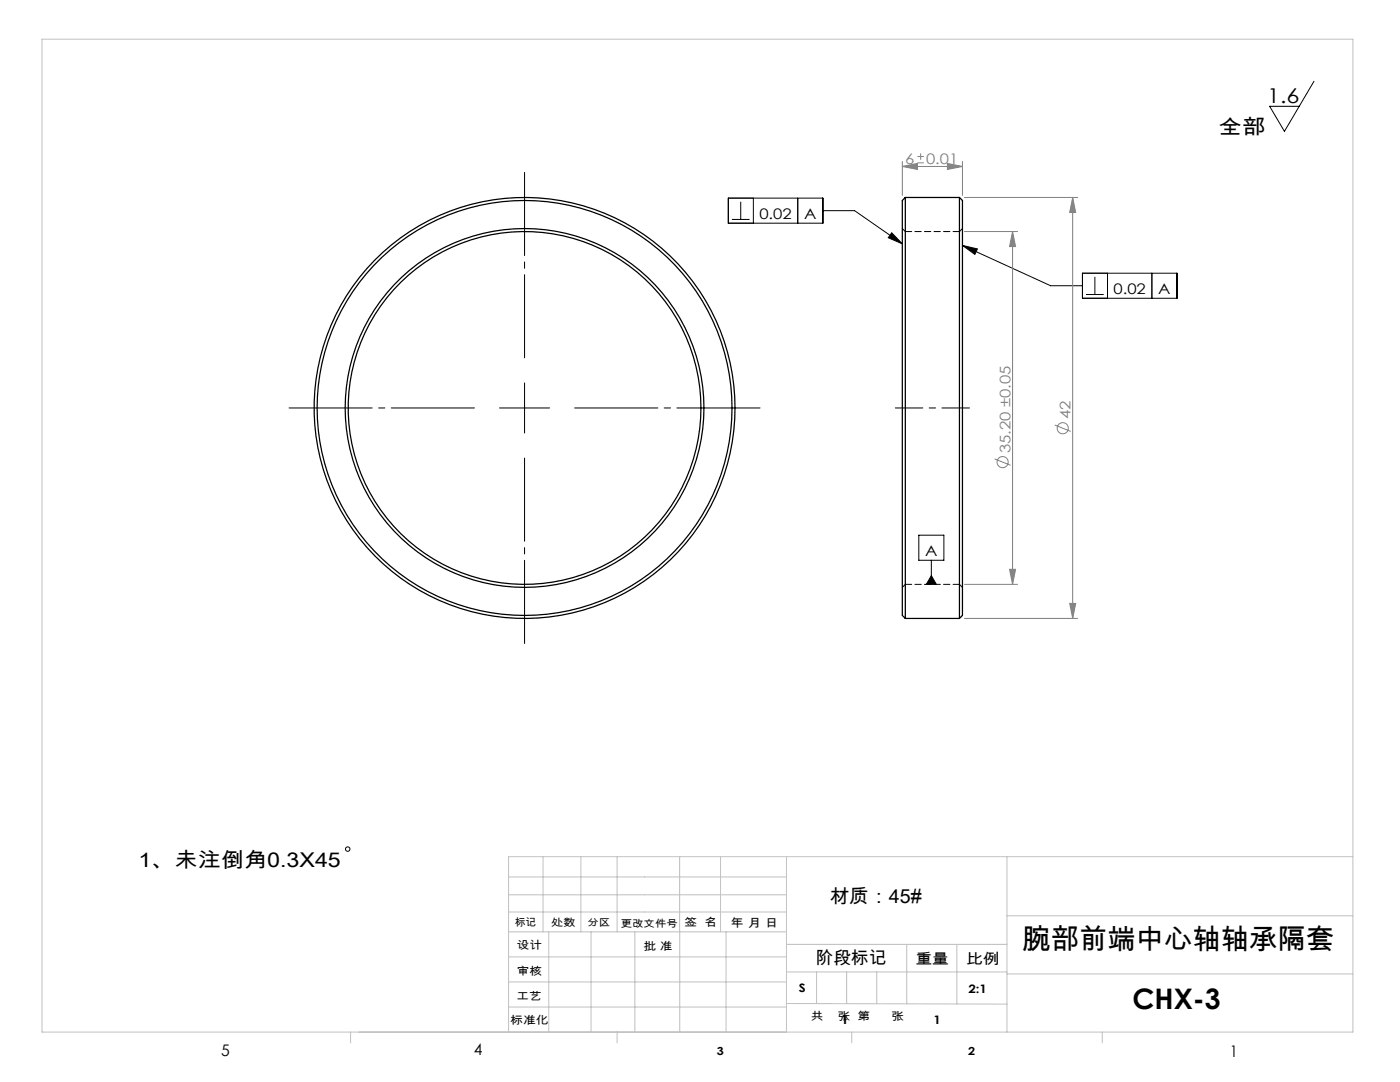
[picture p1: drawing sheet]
<svg xmlns="http://www.w3.org/2000/svg" width="279mm" height="216mm" viewBox="0 0 279 216" stroke-linecap="round" stroke-linejoin="round" font-family="sans-serif">
<g fill="none" stroke="#808080" stroke-width=".2">
<path d="M180.1 33.2l3-.6v1.2zM180.1 32.2v6.8M180.1 33.2h12M183.1 32.5h1.3M183.1 31.2h1.3M183.7 30.6v1.3M189.1 32.6l3 .6-3 .6zM192.1 32.2v6.8M192.5 39.4h22.6M214.1 39.4v84M214.1 39.4l.6 3h-1.2zM192.5 46.2h10.6"/>
<path d="M202.1 46.2l.6 3h-1.2zM202.1 46.2v70.4M198.5 91.6l3.2 1.2M210.5 84.8l3.2 1.3M192.5 116.6h10.6M201.5 113.6h1.2l-.6 3zM192.5 123.4h22.6M213.5 120.4h1.2l-.6 3z"/>
<circle cx="200.1" cy="92.2" r="1.11"/>
<circle cx="212.1" cy="85.4" r="1.11"/>
</g>
<g fill="none" stroke="#000" stroke-width=".2">
<path d="M262.2 16.2l-5.9 10-2.9-5h5.9M145.4 39.5h18.8v5h-18.8zM150.4 39.5v5M159.2 39.5v5M146.1 43.8h3.5M147.8 40.3v3.5M164.2 42h6.4l9.5 6.7M178 46.5l2.1 2.2-2.8-1.3zM192.1 49l17.6 8h6.3M192.1 49l3 .7-.5 1.1zM216 54.5h18.9v5h-18.9zM216.7 58.8h3.6"/>
<path d="M218.5 55.2v3.6M221 54.5v5M229.9 54.5v5M104.7 76.4v10M99.7 81.4h10M183.4 106.8h5v5h-5zM185.9 114.9l1 1.7h-2zM185.9 111.8v4.8"/>
<circle cx="69.4" cy="169.4" r=".44"/>
</g>
<path d="M104.7 71.4v-37M94.7 81.4h-37M104.7 91.4v37M114.7 81.4h37" fill="none" stroke="#000" stroke-width=".2" stroke-dasharray="30.5 1.3 1.3 1.3" stroke-dashoffset="13.9"/>
<path d="M193.5 81.4h-14.8" fill="none" stroke="#000" stroke-width=".2" stroke-dasharray="30.5 1.3 1.3 1.3" stroke-dashoffset="25"/>
<g fill="none" stroke="#c0c0c0" stroke-width=".2">
<path d="M8.4 7.8h261.6v198.1h-261.6zM101.5 178.5h55.5M101.5 175h55.5M108.4 170.9v15M115.9 170.9v15M123.2 170.9v15M135.6 170.9v15M143.8 170.9v15M157 170.9v35M201 170.9v35M270 170.9h-168.5v35M101.5 195.9h55.5"/>
<path d="M101.5 190.9h55.5M101.5 185.9h55.5M101.5 182h55.5M109.5 185.9v20M118 185.9v20M126.7 185.9v20M135.7 185.9v20M144.9 185.9v20M157 188.4h44M157 193.9h44M163 193.9v6.4M169 193.9v6.4"/>
<path d="M175 193.9v6.4M181 188.4v11.9M191 188.4v11.9M201 194.3h69M201 182.7h69M70 205.9v2.2M101.5 200.9h55.5M123.2 205.9v2.2M157 200.2l44 .2M170 205.9v2.2M220 205.9v2.2"/>
</g>
<path d="M178 46.5l2.1 2.2-2.8-1.3zM192.1 49l3 .7-.5 1.1zM185.9 114.9l1 1.7h-2z" fill="#000"/>
<g fill="#808080">
<path d="M180.1 33.2l3-.6v1.2zM189.1 32.6l3 .6-3 .6z"/>
<path d="M214.1 39.4l.6 3h-1.2zM213.5 120.4h1.2l-.6 3zM202.1 46.2l.6 3h-1.2zM201.5 113.6h1.2l-.6 3z"/>
</g>
<g fill="none" stroke="#000" stroke-width=".25">
<path d="M180.7 39.4v84M180.7 39.4l-.6 .6v82.8l.6 .6M180.7 39.4h10.8M191.5 39.4v84M191.5 39.4l.6 .6v82.8l-.6 .6M180.7 123.4h10.8"/>
<circle cx="104.7" cy="81.4" r="35.2"/>
<circle cx="104.7" cy="81.4" r="35.8"/>
<circle cx="104.7" cy="81.4" r="41.4"/>
<circle cx="104.7" cy="81.4" r="42"/>
</g>
<path d="M180.7 46.2l-.6-.6M192.1 45.6l-.6 .6M180.1 117.2l.6-.6M191.5 116.6l.6 .6" fill="none" stroke="#000" stroke-width=".2" stroke-dasharray="1.3 .6" stroke-dashoffset=".4"/>
<path d="M191.5 46.2h-10.8M180.7 116.6h10.8" fill="none" stroke="#000" stroke-width=".2" stroke-dasharray="1.3 .6"/>
<g font-size="5.6">
<text x="204.1" y="189.3">腕部前端中心轴轴承隔套</text>
<text x="226" y="201.3">CHX-3</text>
</g>
<g font-size="4.1">
<text x="252.9" y="20.6">1.6</text>
<text x="243.2" y="26.7">全部</text>
<text x="27.6" y="173">1、未注倒角0.3X45</text>
</g>
<text font-size="3.9" x="165.6" y="180.1">材质：45#</text>
<text font-size="3.5" x="162.8" y="192.3">阶段标记</text>
<g font-size="3.2">
<text x="44.2" y="210.6">5</text>
<text x="94.6" y="210.6">4</text>
<text x="245.4" y="210.9">1</text>
</g>
<g font-size="2.9" fill="#808080">
<text x="180.6" y="32.8">6</text>
<text x="184.8" y="32.8">0.01</text>
<text x="213.7" y="83.6" transform="rotate(-90 213.7 83.6)">42</text>
<text x="201.7" y="90.4" transform="rotate(-90 201.7 90.4)">35.20 ±0.05</text>
</g>
<g font-size="2.9">
<text x="151.5" y="43.6">0.02</text>
<text x="160.5" y="43.6">A</text>
<text x="222.2" y="58.6">0.02</text>
<text x="231.1" y="58.6">A</text>
<text x="184.6" y="110.9">A</text>
<text x="182.7" y="192.3">重量</text>
<text x="192.8" y="192.4">比例</text>
</g>
<g font-size="2.3">
<text x="145.8" y="185">年 月 日</text>
<text x="159.4" y="198">S</text>
<text x="193.3" y="198.2">2:1</text>
<text x="167.9" y="204.4">1</text>
<text x="186.3" y="204.4">1</text>
</g>
<g font-size="2.2">
<text x="136.6" y="184.8">签 名</text>
<text x="103.1" y="189.5">设计</text>
<text x="128.4" y="189.5">批 准</text>
<text x="103.1" y="194.5">审核</text>
<text x="103" y="199.6">工艺</text>
<text x="161.8" y="203.5">共</text>
<text x="167.2" y="203.5">张 第</text>
<text x="177.9" y="203.5">张</text>
<text x="101.8" y="204.4">标准化</text>
<text x="143.1" y="210.5">3</text>
<text x="193.2" y="210.5">2</text>
</g>
<g font-size="2.1">
<text x="102.8" y="184.7">标记</text>
<text x="110" y="184.8">处数</text>
</g>
<g font-size="2">
<text x="117.3" y="184.8">分区</text>
<text x="123.9" y="184.9">更改文件号</text>
</g>
</svg>
